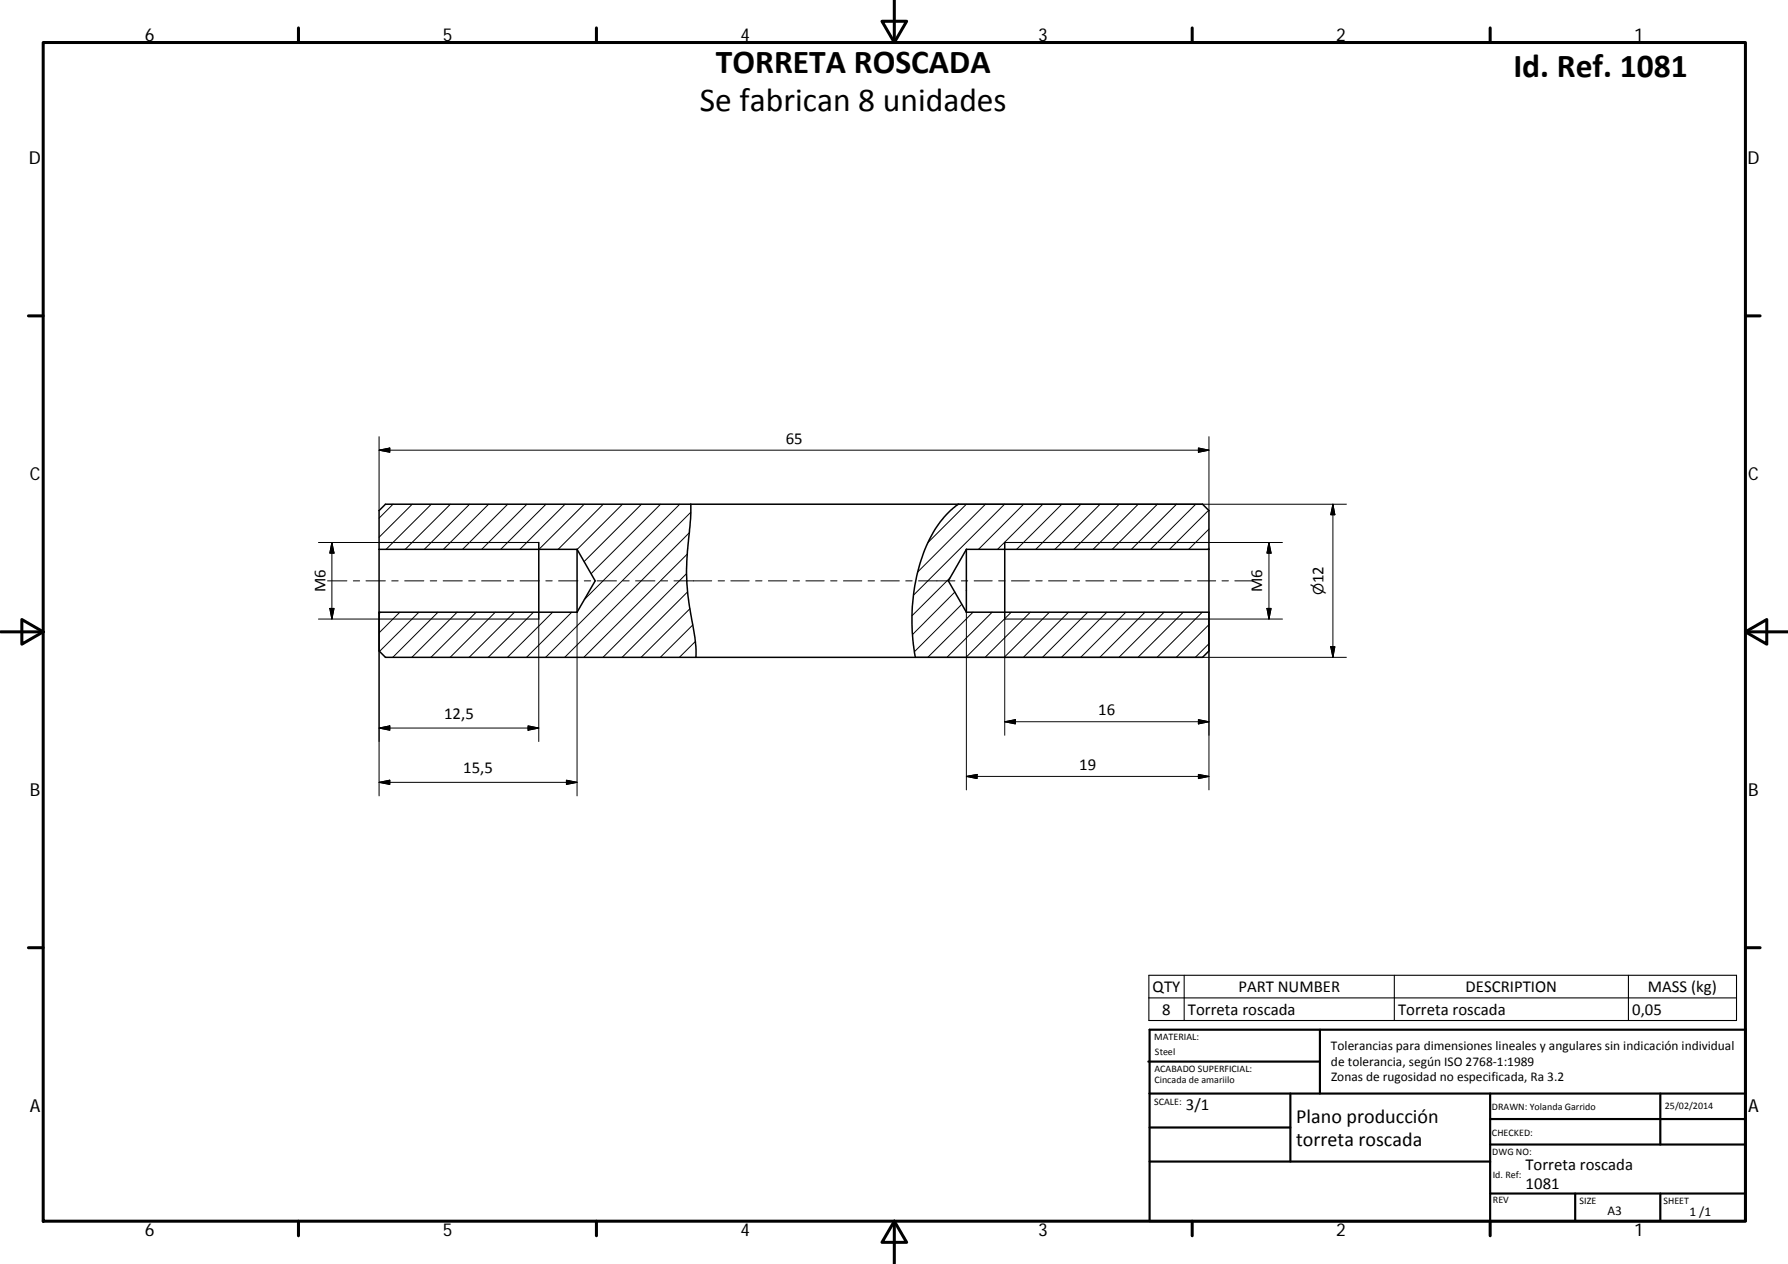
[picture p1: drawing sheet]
<svg xmlns="http://www.w3.org/2000/svg" width="420mm" height="297mm" viewBox="0 0 420 297" stroke-linecap="round" stroke-linejoin="round" font-family="sans-serif">
<g fill="none" stroke="#000" stroke-width=".36">
<path d="M162.3 118.5l-.1 4.7a63.7 63.7 0 0 0 .2 21.7 35.6 35.6 0 0 1 1.1 9.6M225.2 118.5a22.7 22.7 0 0 0-8.2 11.4 47.3 47.3 0 0 0-1.9 24.6M89.1 129.1v14.8M89.1 129.1h46.5M89.1 129.1v-9.1l1.5-1.5h192l1.5 1.5v9.1M126.6 127.5v18M135.6 129.1l4.3 7.4-4.3 7.4M135.6 129.1v14.8M227.1 129.1l-4.2 7.4 4.2 7.4M227.1 129.1h57M227.1 129.1v14.8M236.1 127.5v18"/>
<path d="M284.1 129.1v14.8M89.1 143.9v9.1l1.5 1.5h192l1.5-1.5v-9.1M89.1 143.9h46.5M227.1 143.9h57"/>
</g>
<path d="M89.1 127.5h37.5M236.1 127.5h48M89.1 145.5h37.5M236.1 145.5h48M270 229.2h138.1v10.6h-138.1zM270 234.5h138.1M278.3 229.2v10.6M327.6 229.2v10.6M382.7 229.2v10.6" fill="none" stroke="#000" stroke-width=".25"/>
<g fill="none" stroke="#000" stroke-width=".71">
<path d="M10.1 10h400.1v277h-400.1zM70.1 6.6v3.4M140.2 6.6v3.4M207.3 5h5.8l-2.9 5zM210.2 0v10M280.2 6.6v3.4M350.2 6.6v3.4M6.7 74.2h3.4M410.2 74.2h3.4M.2 148.5h9.9M5.1 145.6l5 2.9-5 2.9zM410.2 148.5l5-2.9v5.8z"/>
<path d="M410.2 148.5h9.9M6.7 222.7h3.4M410.2 222.7h3.4M70.1 287v3.4M140.2 287v3.4M210.2 287l2.9 5h-5.8zM210.2 287v10M280.2 287v3.4M350.2 287v3.4"/>
</g>
<g fill="none" stroke="#000" stroke-width=".51">
<path d="M269.8 249.5h40.4M270.1 257h140.1M270.1 242h140.1v45h-140.1zM303.2 257v16M310.2 242v15M350.2 257v30M390.2 257v12M270.1 273h80.1M270.1 265h33.1M350.2 269h60M350.2 263h60M350.2 280.5h60"/>
<path d="M370.2 280.5v6.5M390.2 280.5v6.5"/>
</g>
<g fill="none" stroke="#000" stroke-width=".23">
<path d="M89.1 102.6v17.4M89.1 105.8l2.5-.5v1zM89.1 105.8h195M92.4 118.5l-3.3 3.3M96.9 118.5l-7.8 7.8M101.4 118.5l-10.7 10.6M105.8 118.5l-10.6 10.6M110.4 118.5l-10.7 10.6M114.8 118.5l-10.6 10.6M119.3 118.5l-10.6 10.6M123.8 118.5l-10.6 10.6M128.3 118.5l-10.6 10.6"/>
<path d="M132.8 118.5l-10.6 10.6M137.3 118.5l-10.6 10.6M141.8 118.5l-10.6 10.6M146.3 118.5l-10.7 10.6M150.7 118.5l-13.4 13.5M155.2 118.5l-16.3 16.3M159.7 118.5l-22.4 22.4M225.2 118.5h91.2M227.1 118.5l-9.1 9M231.6 118.5l-15.9 15.9M236.1 118.5l-21.5 21.4M240.5 118.5l-10.6 10.6"/>
<path d="M245.1 118.5l-10.7 10.6M249.5 118.5l-10.6 10.6M254 118.5l-10.6 10.6M258.5 118.5l-10.6 10.6M263 118.5l-10.6 10.6M267.5 118.5l-10.6 10.6M272 118.5l-10.6 10.6M276.5 118.5l-10.6 10.6M281 118.5l-10.6 10.6M281.6 105.3l2.5 .5-2.5 .5zM284 119.9l-9.2 9.2M284.1 102.6v17.4"/>
<path d="M313.2 118.5v36M313.2 118.5l.5 2.5h-1zM74.8 127.5h14.3M77 136.5h4.5M78 127.5v18M78 127.5l.5 2.5h-1zM83 136.5h1.5M86 136.5h4.6M92.1 136.5h1.5M95.1 136.5h4.5M101.1 136.5h1.5M104.1 136.5h4.5"/>
<path d="M110.1 136.5h1.6M113.2 136.5h4.5M119.2 136.5h1.5M122.2 136.5h4.6M128.3 136.5h1.5M131.3 136.5h4.5M137.3 136.5h1.5M140.3 136.5h4.6M146.3 136.5h1.5M149.3 136.5h4.6M155.4 136.5h1.5M158.4 136.5h8.8"/>
<path d="M161.3 134.8l-19.6 19.7M161.5 130.2l-24.3 24.3M161.6 139.1l-15.4 15.4M162 125.2l-29.3 29.3M162.3 120.4l-34.1 34.1M168.8 136.5h1.5M171.7 136.5h4.4M177.6 136.5h1.5M180.6 136.5h4.3M186.4 136.5h1.5M189.4 136.5h4.3M195.2 136.5h1.5"/>
<path d="M198.2 136.5h4.3M204 136.5h1.5M207 136.5h4.3M212.8 136.5h1.5M215.8 136.5h8.6M223.2 135.8l-8.9 8.9M224.4 139.1l-10 10M225.9 136.5h1.5M228.9 136.5h4.3M234.7 136.5h1.5M237.7 136.5h4.2M243.4 136.5h1.5"/>
<path d="M246.4 136.5h4.3M252.2 136.5h1.5M255.2 136.5h4.2M260.9 136.5h1.5M263.9 136.5h4.3M269.7 136.5h1.5M272.7 136.5h4.2M278.4 136.5h1.5M281.4 136.5h4.3M284.1 127.5h17.3M284.1 124.3l-4.8 4.8M284.1 128.8l-.3 .3"/>
<path d="M287.2 136.5h1.5M290.2 136.5h4.2M298.2 127.5v18M298.2 127.5l.5 2.5h-1zM74.8 145.5h14.3M77.5 143h1l-.5 2.5zM89.1 143.9v43.1M89.4 143.9l-.3 .3M93.9 143.9l-4.8 4.8M98.4 143.9l-9.2 9.2M102.9 143.9l-10.6 10.6M107.4 143.9l-10.6 10.6"/>
<path d="M111.9 143.9l-10.6 10.6M116.4 143.9l-10.6 10.6M120.9 143.9l-10.7 10.6M125.4 143.9l-10.7 10.6M126.6 145.5v28.8M129.9 143.9l-10.7 10.6M134.4 143.9l-10.7 10.6M135.6 143.9v43.1M162.1 143l-11.4 11.5M162.8 146.9l-7.6 7.6M163.4 150.7l-3.8 3.8M215.1 154.5h101.3"/>
<path d="M226 142l-11.1 11.2M227.1 143.9v41.7M228.7 143.9l-10.7 10.6M233.1 143.9l-10.6 10.6M236.1 145.5v27.3M237.6 143.9l-10.6 10.6M242.1 143.9l-10.6 10.6M246.6 143.9l-10.6 10.6M251.1 143.9l-10.6 10.6M255.6 143.9l-10.6 10.6M260.1 143.9l-10.7 10.6M264.6 143.9l-10.7 10.6"/>
<path d="M269.1 143.9l-10.7 10.6M273.5 143.9l-10.6 10.6M278.1 143.9l-10.7 10.6M282.5 143.9l-10.6 10.6M284.1 145.5h17.3M284.1 143.9v41.7M284.1 151.3l-3.2 3.2M284.1 146.8l-7.7 7.7M297.7 143h1l-.5 2.5zM312.7 152h1l-.5 2.5zM89.1 171.1l2.5-.5v1zM89.1 171.1h37.5"/>
<path d="M124.1 170.6l2.5 .5-2.5 .5zM236.1 169.6l2.5-.5v1zM236.1 169.6h48M281.6 169.1l2.5 .5-2.5 .5zM89.1 183.9l2.5-.6v1zM89.1 183.9h46.5M133.1 183.3l2.5 .6-2.5 .4zM227.1 182.5l2.5-.5v1zM227.1 182.5h57M281.6 182l2.5 .5-2.5 .5z"/>
</g>
<g fill="#000" stroke="#000" stroke-width=".23">
<path d="M89.1 105.8l2.5-.5v1zM281.6 105.3l2.5 .5-2.5 .5zM78 127.5l.5 2.5h-1zM298.2 127.5l.5 2.5h-1zM313.2 118.5l.5 2.5h-1zM77.5 143h1l-.5 2.5zM297.7 143h1l-.5 2.5zM312.7 152h1l-.5 2.5zM89.1 171.1l2.5-.5v1zM124.1 170.6l2.5 .5-2.5 .5zM236.1 169.6l2.5-.5v1zM281.6 169.1l2.5 .5-2.5 .5z"/>
<path d="M89.1 183.9l2.5-.6v1zM133.1 183.3l2.5 .6-2.5 .4zM227.1 182.5l2.5-.5v1zM281.6 182l2.5 .5-2.5 .5z"/>
</g>
<g font-size="7.9">
<text x="168.2" y="17.1">TORRETA ROSCADA</text>
<text x="355.6" y="18">Id. Ref. 1081</text>
<text x="164.5" y="26.1">Se fabrican 8 unidades</text>
</g>
<g font-size="4.7">
<text x="304.6" y="263.9">Plano producción</text>
<text x="304.6" y="269.3">torreta roscada</text>
</g>
<g font-size="4.2">
<text x="34" y="9.6">6</text>
<text x="104" y="9.6">5</text>
<text x="174" y="9.6">4</text>
<text x="244" y="9.6">3</text>
<text x="314" y="9.6">2</text>
<text x="384" y="9.6">1</text>
<text x="6.8" y="38.7">D</text>
<text x="410.6" y="38.7">D</text>
<text x="7" y="112.9">C</text>
<text x="410.8" y="112.9">C</text>
<text x="7" y="187.1">B</text>
<text x="410.8" y="187.1">B</text>
<text x="7" y="261.3">A</text>
<text x="410.8" y="261.3">A</text>
<text x="34" y="290.4">6</text>
<text x="104" y="290.4">5</text>
<text x="174" y="290.4">4</text>
<text x="244" y="290.4">3</text>
<text x="314" y="290.4">2</text>
<text x="384" y="290.4">1</text>
</g>
<g font-size="3.9">
<text x="184.6" y="104.2">65</text>
<text x="311" y="137.1" transform="rotate(-90 311 137.1)">12</text>
<text x="76.5" y="139.2" transform="rotate(-90 76.5 139.2)">M6</text>
<text x="296.6" y="139.2" transform="rotate(-90 296.6 139.2)">M6</text>
<text x="104.4" y="169">12,5</text>
<text x="258.1" y="168">16</text>
<text x="108.9" y="181.8">15,5</text>
<text x="253.6" y="180.9">19</text>
<text x="270.9" y="233.1">QTY</text>
<text x="291" y="233.1">PART NUMBER</text>
<text x="344.4" y="233.1">DESCRIPTION</text>
<text x="387.3" y="233.2">MASS (kg)</text>
<text x="273.1" y="238.4">8</text>
<text x="279.2" y="238.5">Torreta roscada</text>
<text x="328.5" y="238.5">Torreta roscada</text>
<text x="383.5" y="238.4">0,05</text>
<text x="278.7" y="260.8">3/1</text>
<text x="358.5" y="275.1">Torreta roscada</text>
<text x="358.5" y="279.4">1081</text>
</g>
<text font-size="3.3" x="311" y="139.9" transform="rotate(-90 311 139.9)">⌀</text>
<g font-size="3.1">
<text x="312.8" y="246.8">Tolerancias para dimensiones lineales y angulares sin indicación individual</text>
<text x="312.8" y="250.4">de tolerancia, según ISO 2768‐1:1989</text>
<text x="312.8" y="254">Zonas de rugosidad no especificada, Ra 3.2</text>
<text x="377.7" y="285.6">A3</text>
<text x="397" y="285.9">1 /1</text>
</g>
<g font-size="2.4">
<text x="271.2" y="244.4">MATERIAL:</text>
<text x="271.3" y="251.9">ACABADO SUPERFICIAL:</text>
<text x="271.4" y="247.9">Steel</text>
<text x="271.3" y="254.6">Cincada de amariilo</text>
<text x="271.2" y="259.7">SCALE:</text>
<text x="350.6" y="260.9">DRAWN: Yolanda Garrido</text>
<text x="391.2" y="260.6">25/02/2014</text>
<text x="350.6" y="267">CHECKED:</text>
<text x="350.7" y="271.4">DWG NO:</text>
<text x="350.8" y="276.8">Id. Ref:</text>
<text x="350.8" y="282.8">REV</text>
<text x="371.2" y="282.9">SIZE</text>
<text x="390.9" y="282.9">SHEET</text>
</g>
</svg>
